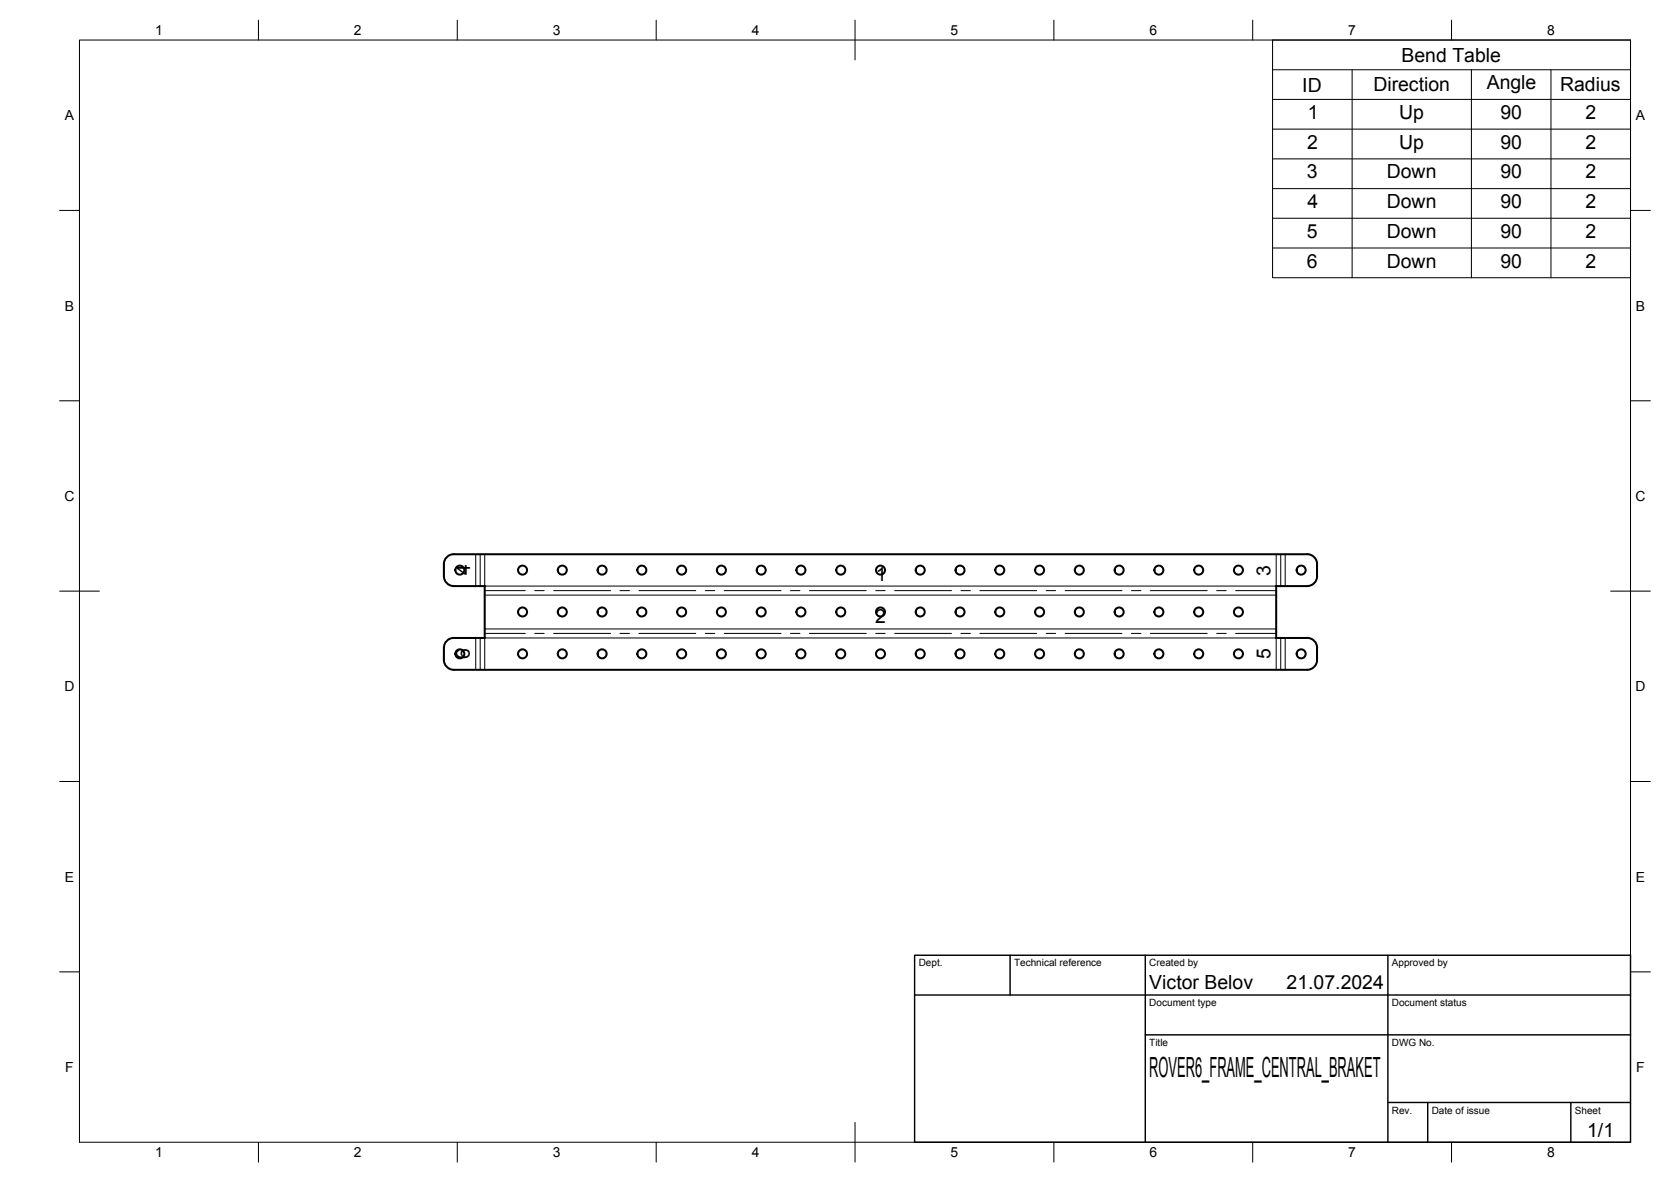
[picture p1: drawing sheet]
<svg xmlns="http://www.w3.org/2000/svg" width="420mm" height="297mm" viewBox="0 0 420 297" stroke-linecap="round" stroke-linejoin="round" font-family="sans-serif">
<!-- layer: Visible -->
<g fill="none" stroke="#000" stroke-width=".51">
<path d="M114.1 139.3h214.6M114.1 139.3a2.51 2.51 0 0 0-2.5 2.5v3a2.51 2.51 0 0 0 2.5 2.5h7.8v13h-7.8a2.47 2.47 0 0 0-2.5 2.5v3a2.51 2.51 0 0 0 2.5 2.5h214.6M328.7 139.3a2.51 2.51 0 0 1 2.5 2.5v3a2.47 2.47 0 0 1-2.5 2.5M328.7 147.3h-7.8v13h7.8M328.7 160.3a2.48 2.48 0 0 1 2.5 2.5v3a2.51 2.51 0 0 1-2.5 2.5"/>
<circle cx="115.6" cy="143.3" r="1.13"/>
<circle cx="131.4" cy="153.8" r="1.13"/>
<circle cx="131.4" cy="143.3" r="1.13"/>
<circle cx="141.4" cy="143.3" r="1.13"/>
<circle cx="141.4" cy="153.8" r="1.13"/>
<circle cx="151.4" cy="143.3" r="1.13"/>
<circle cx="151.4" cy="153.8" r="1.13"/>
<circle cx="161.4" cy="153.8" r="1.13"/>
<circle cx="161.4" cy="143.3" r="1.13"/>
<circle cx="171.4" cy="153.8" r="1.13"/>
<circle cx="171.4" cy="143.3" r="1.13"/>
<circle cx="181.4" cy="153.8" r="1.13"/>
<circle cx="181.4" cy="143.3" r="1.13"/>
<circle cx="191.4" cy="143.3" r="1.13"/>
<circle cx="191.4" cy="153.8" r="1.13"/>
<circle cx="201.4" cy="143.3" r="1.13"/>
<circle cx="201.4" cy="153.8" r="1.13"/>
<circle cx="211.4" cy="143.3" r="1.13"/>
<circle cx="211.4" cy="153.8" r="1.13"/>
<circle cx="221.4" cy="153.8" r="1.13"/>
<circle cx="221.4" cy="143.3" r="1.13"/>
<circle cx="231.4" cy="153.8" r="1.13"/>
<circle cx="231.4" cy="143.3" r="1.13"/>
<circle cx="241.4" cy="143.3" r="1.13"/>
<circle cx="241.4" cy="153.8" r="1.13"/>
<circle cx="251.4" cy="143.3" r="1.13"/>
<circle cx="251.4" cy="153.8" r="1.13"/>
<circle cx="261.4" cy="143.3" r="1.13"/>
<circle cx="261.4" cy="153.8" r="1.13"/>
<circle cx="271.4" cy="143.3" r="1.13"/>
<circle cx="271.4" cy="153.8" r="1.13"/>
<circle cx="281.4" cy="143.3" r="1.13"/>
<circle cx="281.4" cy="153.8" r="1.13"/>
<circle cx="291.4" cy="143.3" r="1.13"/>
<circle cx="291.4" cy="153.8" r="1.13"/>
<circle cx="301.4" cy="153.8" r="1.13"/>
<circle cx="301.4" cy="143.3" r="1.13"/>
<circle cx="311.4" cy="143.3" r="1.13"/>
<circle cx="311.4" cy="153.8" r="1.13"/>
<circle cx="327.2" cy="143.3" r="1.13"/>
<circle cx="115.6" cy="164.3" r="1.13"/>
<circle cx="131.4" cy="164.3" r="1.13"/>
<circle cx="141.4" cy="164.3" r="1.13"/>
<circle cx="151.4" cy="164.3" r="1.13"/>
<circle cx="161.4" cy="164.3" r="1.13"/>
<circle cx="171.4" cy="164.3" r="1.13"/>
<circle cx="181.4" cy="164.3" r="1.13"/>
<circle cx="191.4" cy="164.3" r="1.13"/>
<circle cx="201.4" cy="164.3" r="1.13"/>
<circle cx="211.4" cy="164.3" r="1.13"/>
<circle cx="221.4" cy="164.3" r="1.13"/>
<circle cx="231.4" cy="164.3" r="1.13"/>
<circle cx="241.4" cy="164.3" r="1.13"/>
<circle cx="251.4" cy="164.3" r="1.13"/>
<circle cx="261.4" cy="164.3" r="1.13"/>
<circle cx="271.4" cy="164.3" r="1.13"/>
<circle cx="281.4" cy="164.3" r="1.13"/>
<circle cx="291.4" cy="164.3" r="1.13"/>
<circle cx="301.4" cy="164.3" r="1.13"/>
<circle cx="311.4" cy="164.3" r="1.13"/>
<circle cx="327.2" cy="164.3" r="1.13"/>
</g>
<!-- layer: Bend Center -->
<g fill="none" stroke="#000" stroke-width=".25">
<path d="M120.7 139.3v8M322 139.3v8M121.9 148.4h10.2M121.9 159.2h10.2M134.5 148.4h2.3M134.5 159.2h2.3M139.2 148.4h14.3M139.2 159.2h14.3M155.9 148.4h2.4M155.9 159.2h2.4M160.7 148.4h14.2M160.7 159.2h14.2"/>
<path d="M177.3 148.4h2.4M177.3 159.2h2.4M182.1 148.4h14.3M182.1 159.2h14.3M198.8 148.4h2.3M198.8 159.2h2.3M203.5 148.4h14.3M203.5 159.2h14.3M220.2 148.4h2.4M220.2 159.2h2.4M225 148.4h14.2M225 159.2h14.2"/>
<path d="M241.6 148.4h2.4M241.6 159.2h2.4M246.4 148.4h14.3M246.4 159.2h14.3M263.1 148.4h2.3M263.1 159.2h2.3M267.8 148.4h14.3M267.8 159.2h14.3M284.5 148.4h2.4M284.5 159.2h2.4M289.2 148.4h14.4M289.2 159.2h14.4"/>
<path d="M305.9 148.4h2.4M305.9 159.2h2.4M310.7 148.4h10.2M310.7 159.2h10.2M120.7 160.3v8M322 160.3v8"/>
</g>
<!-- layer: Visible Narrow -->
<path d="M119.6 139.3v8M121.9 139.3v8h199v-8M323.2 139.3v8M121.9 158.1h199M121.9 149.5h199M119.6 160.3v8M121.9 168.3v-8h199v8M323.2 160.3v8" fill="none" stroke="#000" stroke-width=".25"/>
<!-- layer: BORDER -->
<g fill="none" stroke="#000" stroke-width=".25">
<path d="M20 10.1h390v276.9h-390zM65 5.1v5M115 5.1v5M165 5.1v5M215 5.1v10M265 5.1v5M315 5.1v5M365 5.1v5M15 52.9h5M410 52.9h5M15 100.7h5M410 100.7h5"/>
<path d="M15 148.6h10M405 148.6h10M15 196.4h5M410 196.4h5M15 244.2h5M410 244.2h5M65 287v5M115 287v5M165 287v5M215 282.1v9.9M265 287v5M315 287v5"/>
<path d="M365 287v5"/>
</g>
<!-- layer: TITLEBLOCK -->
<path d="M230 240.1h180v46.9h-180zM230 250h180M254 240.1v9.9M288 240.1v46.9M349 240.1v46.9M288 260.1h122M349 277.1h61M359 277.1v9.9M395 277.1v9.9" fill="none" stroke="#000" stroke-width=".36"/>
<!-- layer: Bend Tables -->
<path d="M320 10.1h90v59.7h-90zM320 17.5h90M340 17.5v52.3M370 17.5v52.3M390 17.5v52.3M320 25h90M320 32.5h90M320 39.9h90M320 47.4h90M320 54.8h90M320 62.3h90" fill="none" stroke="#000" stroke-width=".25"/>
<text font-size="7" x="289" y="270.6">ROVER6_FRAME_CENTRAL_BRAKET</text>
<g font-size="4.9">
<text x="352.4" y="15.5">Bend Table</text>
<text x="327.4" y="23">ID</text>
<text x="345.3" y="23">Direction</text>
<text x="373.8" y="22.5">Angle</text>
<text x="392.3" y="23">Radius</text>
<text x="328.8" y="29.9">1</text>
<text x="351.8" y="29.9">Up</text>
<text x="377.3" y="29.9">90</text>
<text x="398.7" y="29.9">2</text>
<text x="328.7" y="37.4">2</text>
<text x="351.8" y="37.4">Up</text>
<text x="377.3" y="37.4">90</text>
<text x="398.7" y="37.4">2</text>
<text x="328.6" y="44.8">3</text>
<text x="348.7" y="44.8">Down</text>
<text x="377.3" y="44.8">90</text>
<text x="398.7" y="44.8">2</text>
<text x="328.7" y="52.3">4</text>
<text x="348.7" y="52.3">Down</text>
<text x="377.3" y="52.3">90</text>
<text x="398.7" y="52.3">2</text>
<text x="328.6" y="59.8">5</text>
<text x="348.7" y="59.8">Down</text>
<text x="377.3" y="59.8">90</text>
<text x="398.7" y="59.8">2</text>
<text x="328.6" y="67.2">6</text>
<text x="348.7" y="67.2">Down</text>
<text x="377.3" y="67.2">90</text>
<text x="398.7" y="67.2">2</text>
<text x="118.2" y="144.6" transform="rotate(-90 118.2 144.6)">4</text>
<text x="220.2" y="145.9">1</text>
<text x="319.4" y="144.6" transform="rotate(-90 319.4 144.6)">3</text>
<text x="220.1" y="156.6">2</text>
<text x="118.2" y="165.7" transform="rotate(-90 118.2 165.7)">6</text>
<text x="319.4" y="165.7" transform="rotate(-90 319.4 165.7)">5</text>
<text x="289" y="248.5">Victor Belov</text>
<text x="323.5" y="248.5">21.07.2024</text>
<text x="399.1" y="285.7">1/1</text>
</g>
<g font-size="3.5">
<text x="39" y="8.8">1</text>
<text x="89" y="8.8">2</text>
<text x="139" y="8.8">3</text>
<text x="189" y="8.8">4</text>
<text x="239" y="8.8">5</text>
<text x="289" y="8.8">6</text>
<text x="339" y="8.8">7</text>
<text x="389" y="8.8">8</text>
<text x="16.3" y="30.2">A</text>
<text x="411.3" y="30.2">A</text>
<text x="16.3" y="78">B</text>
<text x="411.3" y="78">B</text>
<text x="16.2" y="125.9">C</text>
<text x="411.2" y="125.9">C</text>
<text x="16.2" y="173.7">D</text>
<text x="411.2" y="173.7">D</text>
<text x="16.3" y="221.6">E</text>
<text x="411.3" y="221.6">E</text>
<text x="16.4" y="269.4">F</text>
<text x="411.4" y="269.4">F</text>
<text x="39" y="290.8">1</text>
<text x="89" y="290.8">2</text>
<text x="139" y="290.8">3</text>
<text x="189" y="290.8">4</text>
<text x="239" y="290.8">5</text>
<text x="289" y="290.8">6</text>
<text x="339" y="290.8">7</text>
<text x="389" y="290.8">8</text>
</g>
<g font-size="2.5">
<text x="231" y="242.9">Dept.</text>
<text x="255" y="242.9">Technical reference</text>
<text x="289" y="242.9">Created by</text>
<text x="350" y="242.9">Approved by</text>
<text x="289" y="252.8">Document type</text>
<text x="350" y="252.8">Document status</text>
<text x="289" y="262.9">Title</text>
<text x="350" y="262.9">DWG No.</text>
<text x="350" y="279.9">Rev.</text>
<text x="360" y="279.9">Date of issue</text>
<text x="396" y="279.9">Sheet</text>
</g>
</svg>
